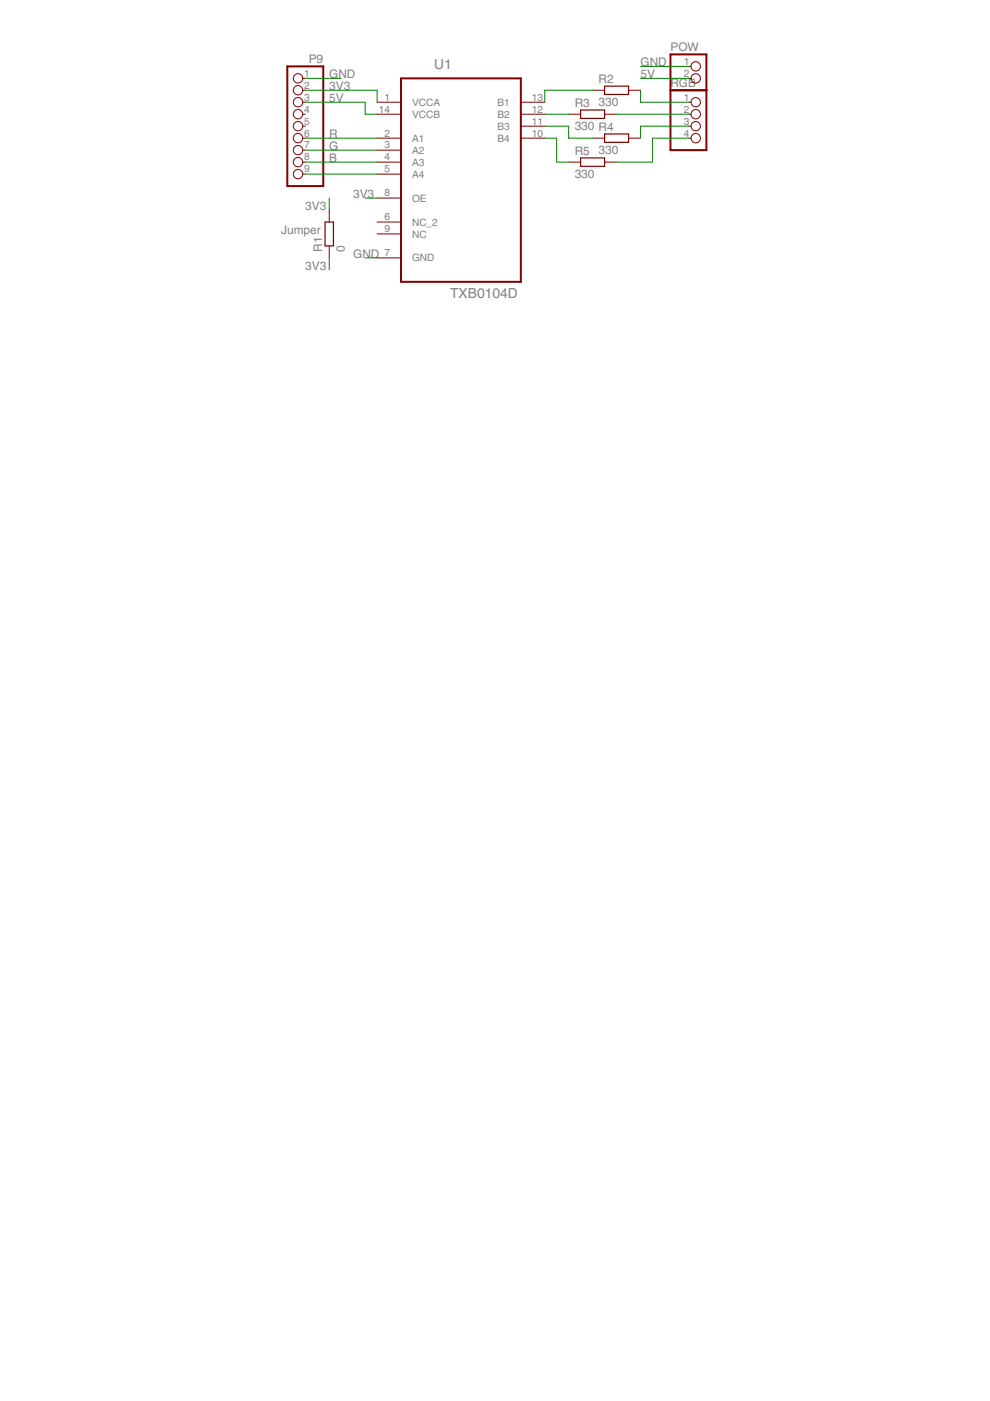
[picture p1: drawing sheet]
<svg xmlns="http://www.w3.org/2000/svg" width="210mm" height="297mm" viewBox="0 0 210 297" stroke-linecap="round" stroke-linejoin="round" font-family="sans-serif">
<g fill="none" stroke="#800000" stroke-width=".21">
<path d="M64.2 19.1h.5M64.2 16.6h.5M125.6 19.1h2.6M133.3 19.1h2.5M146 14.1h.5M146 16.6h.5M64.2 21.7h.5M64.2 24.2h.5M64.2 29.3h.5M64.2 31.8h.5M64.2 34.4h.5M64.2 36.9h.5"/>
<path d="M64.2 26.8h.5M79.9 21.7h5.1M79.9 24.2h5.1M79.9 29.3h5.1M79.9 31.8h5.1M79.9 34.4h5.1M79.9 36.9h5.1M110.4 21.7h5.1M110.4 24.2h5.1M110.4 29.3h5.1M110.4 26.8h5.1M120.6 24.2h2.5"/>
<path d="M120.6 34.4h2.5M125.6 29.3h2.6M128.2 24.2h2.5M128.2 34.4h2.5M133.3 29.3h2.5M146 21.7h.5M146 24.2h.5M146 29.3h.5M146 26.8h.5M69.8 44.5v2.6M69.8 52.1v2.6M79.9 42h5.1"/>
<path d="M79.9 47.1h5.1M79.9 49.6h5.1M79.9 54.7h5.1"/>
<circle cx="63.2" cy="19.1" r=".99"/>
<circle cx="63.2" cy="16.6" r=".99"/>
<circle cx="147.5" cy="14.1" r=".99"/>
<circle cx="147.5" cy="16.6" r=".99"/>
<circle cx="63.2" cy="24.2" r=".99"/>
<circle cx="63.2" cy="29.3" r=".99"/>
<circle cx="63.2" cy="31.8" r=".99"/>
<circle cx="63.2" cy="21.7" r=".99"/>
<circle cx="63.2" cy="26.8" r=".99"/>
<circle cx="63.2" cy="34.4" r=".99"/>
<circle cx="63.2" cy="36.9" r=".99"/>
<circle cx="147.5" cy="21.7" r=".99"/>
<circle cx="147.5" cy="26.8" r=".99"/>
<circle cx="147.5" cy="29.3" r=".99"/>
<circle cx="147.5" cy="24.2" r=".99"/>
</g>
<path d="M60.9 14.1h7.6v25.4h-7.6zM85 16.6h25.4v43.2h-25.4zM142.2 11.5h7.6v20.3h-7.6zM142.2 19.1h7.6" fill="none" stroke="#800000" stroke-width=".42"/>
<path d="M128.2 18.3h5.1v1.7h-5.1zM123.1 23.3h5.1v1.8h-5.1zM123.1 33.5h5.1v1.8h-5.1zM128.2 28.4h5.1v1.8h-5.1zM68.9 47.1h1.8v5h-1.8z" fill="none" stroke="#800000" stroke-width=".25"/>
<g fill="none" stroke="#008000" stroke-width=".21">
<path d="M64.7 19.1h15.2v2.6M64.7 16.6h7.6M125.6 19.1h-10.1v2.6M135.8 16.6h10.2M135.8 19.1v2.6h10.2M135.8 14.1h10.2M64.7 21.7h12.7v2.5h2.5M64.7 31.8h15.2M64.7 29.3h15.2M64.7 34.4h15.2M64.7 36.9h15.2M115.5 24.2h5.1"/>
<path d="M115.5 29.3h2.5v5.1h2.6M115.5 26.8h5.1v2.5h5M130.7 24.2h15.3M146 29.3h-7.7v5.1h-7.6M146 26.8h-10.2v2.5M69.8 42v2.5M69.8 54.7v2.5M77.4 42h2.5M77.4 54.7h2.5"/>
</g>
<g font-size="3.4" fill="#808080">
<text x="92.1" y="14.7">U1</text>
<text x="95.4" y="63.2">TXB0104D</text>
</g>
<g font-size="2.9" fill="#808080">
<text x="142.2" y="10.9">POW</text>
<text x="65.5" y="13.4">P9</text>
<text x="69.8" y="16.6">GND</text>
<text x="126.9" y="17.6">R2</text>
<text x="135.8" y="16.6">5V</text>
<text x="135.8" y="14.1">GND</text>
<text x="69.8" y="19.1">3V3</text>
<text x="69.8" y="21.7">5V</text>
<text x="121.8" y="22.7">R3</text>
<text x="126.9" y="22.4">330</text>
<text x="142.2" y="18.5">RGB</text>
<text x="69.8" y="29.3">R</text>
<text x="121.8" y="27.5">330 R4</text>
<text x="69.8" y="31.8">G</text>
<text x="69.8" y="34.4">B</text>
<text x="121.8" y="32.9">R5</text>
<text x="126.9" y="32.6">330</text>
<text x="74.9" y="42">3V3</text>
<text x="121.8" y="37.7">330</text>
<text x="64.7" y="44.5">3V3</text>
<text x="59.6" y="49.6">Jumper</text>
<text x="68.3" y="53.4" transform="rotate(-90 68.3 53.4)">R1</text>
<text x="73.1" y="53.4" transform="rotate(-90 73.1 53.4)">0</text>
<text x="64.7" y="57.2">3V3</text>
<text x="74.9" y="54.7">GND</text>
</g>
<g font-size="2.5" fill="#808080">
<text x="64.5" y="16.3">1</text>
<text x="145" y="13.7">1</text>
<text x="145" y="16.3">2</text>
<text x="64.5" y="18.8">2</text>
<text x="64.5" y="21.3">3</text>
<text x="64.5" y="23.9">4</text>
<text x="80.3" y="23.9">14</text>
<text x="81.5" y="21.3">1</text>
<text x="87.4" y="22.4">VCCA</text>
<text x="105.5" y="22.4">B1</text>
<text x="112.8" y="21.3">13</text>
<text x="112.8" y="23.9">12</text>
<text x="145" y="21.3">1</text>
<text x="145" y="23.9">2</text>
<text x="64.5" y="26.4">5</text>
<text x="64.5" y="28.9">6</text>
<text x="81.5" y="28.9">2</text>
<text x="87.4" y="25">VCCB</text>
<text x="105.5" y="25">B2</text>
<text x="105.5" y="27.5">B3</text>
<text x="112.8" y="26.4">11</text>
<text x="112.8" y="28.9">10</text>
<text x="145" y="26.4">3</text>
<text x="145" y="28.9">4</text>
<text x="64.5" y="31.5">7</text>
<text x="64.5" y="34">8</text>
<text x="81.5" y="31.5">3</text>
<text x="81.5" y="34">4</text>
<text x="87.4" y="30.1">A1</text>
<text x="87.4" y="32.6">A2</text>
<text x="87.4" y="35.1">A3</text>
<text x="105.5" y="30.1">B4</text>
<text x="64.5" y="36.6">9</text>
<text x="81.5" y="36.6">5</text>
<text x="81.5" y="41.6">8</text>
<text x="87.4" y="37.7">A4</text>
<text x="81.5" y="46.7">6</text>
<text x="87.4" y="42.8">OE</text>
<text x="87.4" y="47.8">NC_2</text>
<text x="81.5" y="49.2">9</text>
<text x="87.4" y="50.4">NC</text>
<text x="81.5" y="54.3">7</text>
<text x="87.4" y="55.4">GND</text>
</g>
</svg>
